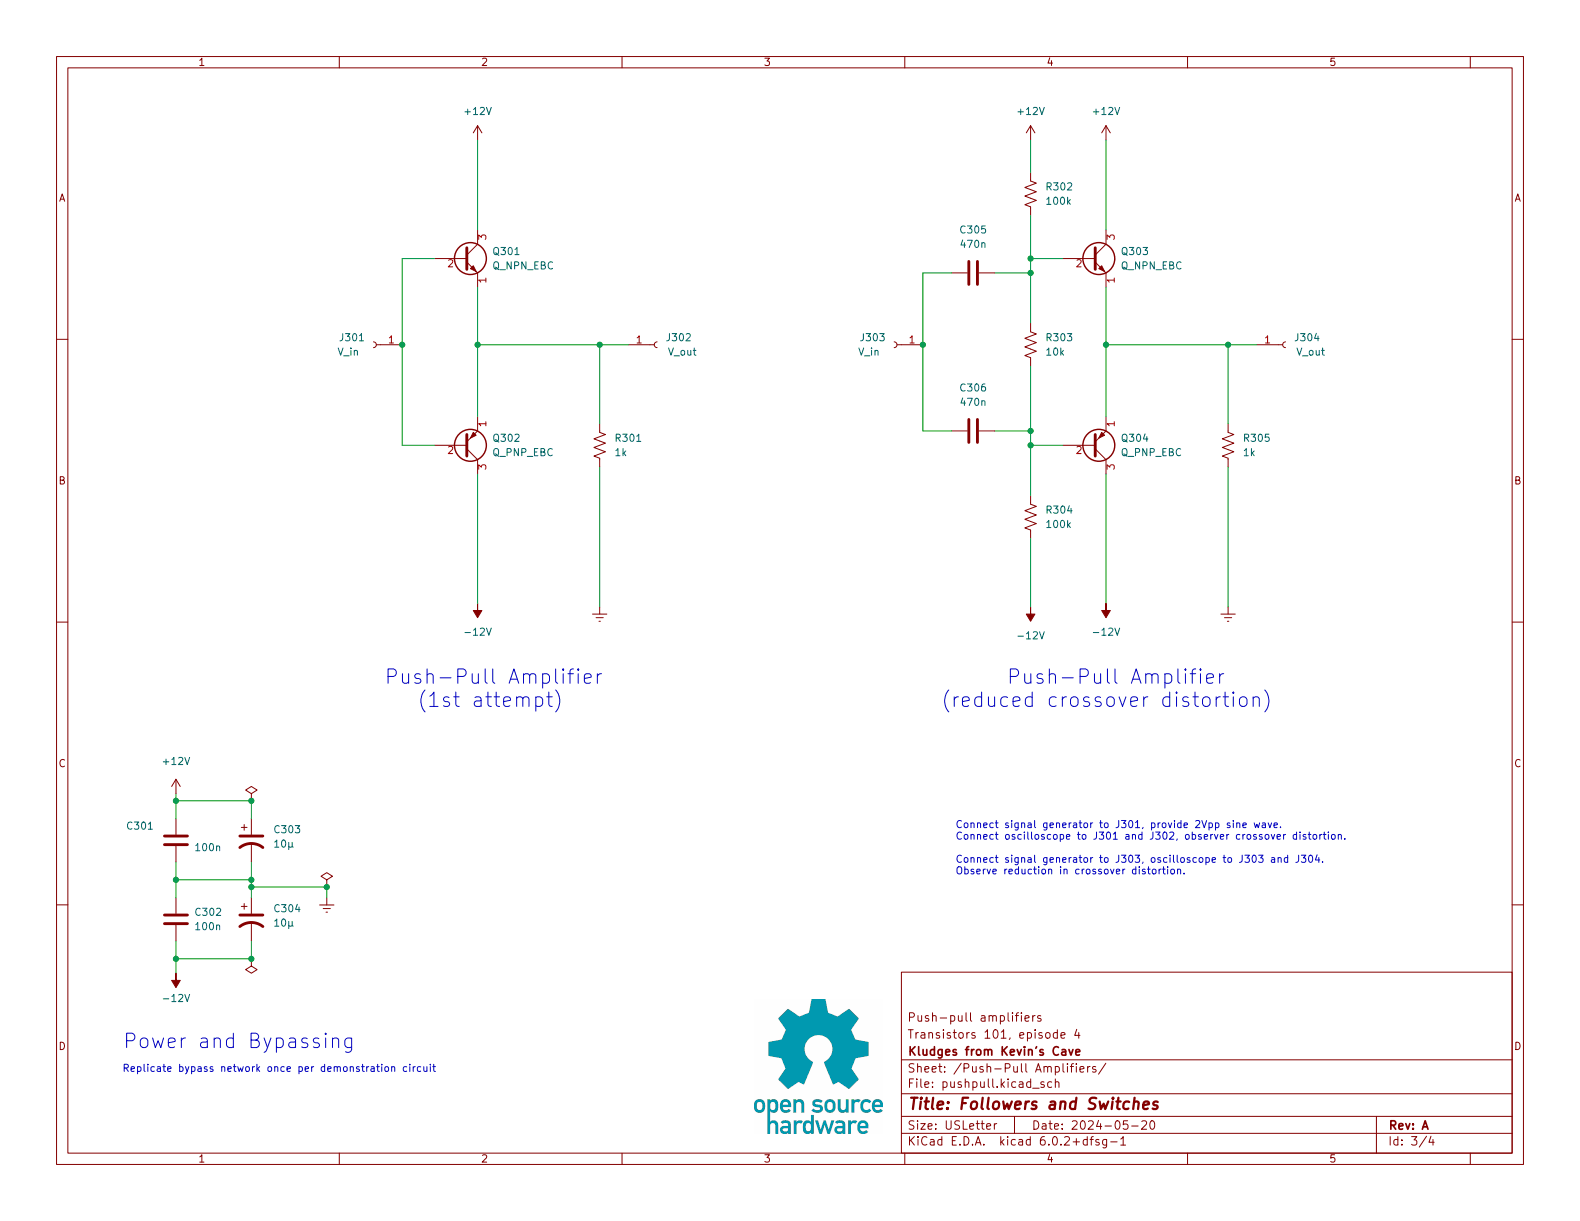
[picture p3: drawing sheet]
(kicad_sch (version 20211123) (generator eeschema)

 (paper "USLetter")

 (title_block
  (title "Followers and Switches")
  (date "2024-05-20")
  (rev "A")
  (company "Kludges from Kevin's Cave")
  (comment 1 "Transistors 101, episode 4")
  (comment 2 "Push-pull amplifiers"))

 (lib_symbols
  (symbol "Connector:Conn_01x01_Female" (pin_names (offset 1.016) hide) (in_bom yes) (on_board yes)
   (property "Reference" "J" (id 0) (at 0 2.54 0) (effects (font (size 1.27 1.27))))
   (property "Value" "Conn_01x01_Female" (id 1) (at 0 -2.54 0) (effects (font (size 1.27 1.27))))
   (property "Footprint" "" (id 2) (at 0 0 0) (effects (font (size 1.27 1.27)) hide))
   (property "Datasheet" "~" (id 3) (at 0 0 0) (effects (font (size 1.27 1.27)) hide))
   (symbol "Conn_01x01_Female_1_1"
    (polyline (pts (xy -1.27 0) (xy -0.508 0)) (stroke (width 0.1524) (type default) (color 0 0 0 0)) (fill (type none)))
    (arc (start 0 0.508) (mid -0.508 0) (end 0 -0.508) (stroke (width 0.1524) (type default) (color 0 0 0 0)) (fill (type none)))
    (pin passive line (at -5.08 0 0) (length 3.81) (name "Pin_1" (effects (font (size 1.27 1.27)))) (number "1" (effects (font (size 1.27 1.27)))))))
  (symbol "Device:C" (pin_numbers hide) (pin_names (offset 0.254)) (in_bom yes) (on_board yes)
   (property "Reference" "C" (id 0) (at 0.635 2.54 0) (effects (font (size 1.27 1.27)) (justify left)))
   (property "Value" "C" (id 1) (at 0.635 -2.54 0) (effects (font (size 1.27 1.27)) (justify left)))
   (property "Footprint" "" (id 2) (at 0.9652 -3.81 0) (effects (font (size 1.27 1.27)) hide))
   (property "Datasheet" "~" (id 3) (at 0 0 0) (effects (font (size 1.27 1.27)) hide))
   (symbol "C_0_1"
    (polyline (pts (xy -2.032 -0.762) (xy 2.032 -0.762)) (stroke (width 0.508) (type default) (color 0 0 0 0)) (fill (type none)))
    (polyline (pts (xy -2.032 0.762) (xy 2.032 0.762)) (stroke (width 0.508) (type default) (color 0 0 0 0)) (fill (type none))))
   (symbol "C_1_1"
    (pin passive line (at 0 3.81 270) (length 2.794) (name "~" (effects (font (size 1.27 1.27)))) (number "1" (effects (font (size 1.27 1.27)))))
    (pin passive line (at 0 -3.81 90) (length 2.794) (name "~" (effects (font (size 1.27 1.27)))) (number "2" (effects (font (size 1.27 1.27)))))))
  (symbol "Device:C_Polarized_US" (pin_numbers hide) (pin_names (offset 0.254) hide) (in_bom yes) (on_board yes)
   (property "Reference" "C" (id 0) (at 0.635 2.54 0) (effects (font (size 1.27 1.27)) (justify left)))
   (property "Value" "C_Polarized_US" (id 1) (at 0.635 -2.54 0) (effects (font (size 1.27 1.27)) (justify left)))
   (property "Footprint" "" (id 2) (at 0 0 0) (effects (font (size 1.27 1.27)) hide))
   (property "Datasheet" "~" (id 3) (at 0 0 0) (effects (font (size 1.27 1.27)) hide))
   (symbol "C_Polarized_US_0_1"
    (polyline (pts (xy -2.032 0.762) (xy 2.032 0.762)) (stroke (width 0.508) (type default) (color 0 0 0 0)) (fill (type none)))
    (polyline (pts (xy -1.778 2.286) (xy -0.762 2.286)) (stroke (width 0) (type default) (color 0 0 0 0)) (fill (type none)))
    (polyline (pts (xy -1.27 1.778) (xy -1.27 2.794)) (stroke (width 0) (type default) (color 0 0 0 0)) (fill (type none)))
    (arc (start 2.032 -1.27) (mid 0 -0.5572) (end -2.032 -1.27) (stroke (width 0.508) (type default) (color 0 0 0 0)) (fill (type none))))
   (symbol "C_Polarized_US_1_1"
    (pin passive line (at 0 3.81 270) (length 2.794) (name "~" (effects (font (size 1.27 1.27)))) (number "1" (effects (font (size 1.27 1.27)))))
    (pin passive line (at 0 -3.81 90) (length 3.302) (name "~" (effects (font (size 1.27 1.27)))) (number "2" (effects (font (size 1.27 1.27)))))))
  (symbol "Device:Q_NPN_EBC" (pin_names (offset 0) hide) (in_bom yes) (on_board yes)
   (property "Reference" "Q" (id 0) (at 5.08 1.27 0) (effects (font (size 1.27 1.27)) (justify left)))
   (property "Value" "Q_NPN_EBC" (id 1) (at 5.08 -1.27 0) (effects (font (size 1.27 1.27)) (justify left)))
   (property "Footprint" "" (id 2) (at 5.08 2.54 0) (effects (font (size 1.27 1.27)) hide))
   (property "Datasheet" "~" (id 3) (at 0 0 0) (effects (font (size 1.27 1.27)) hide))
   (symbol "Q_NPN_EBC_0_1"
    (polyline (pts (xy 0.635 0.635) (xy 2.54 2.54)) (stroke (width 0) (type default) (color 0 0 0 0)) (fill (type none)))
    (polyline (pts (xy 0.635 -0.635) (xy 2.54 -2.54) (xy 2.54 -2.54)) (stroke (width 0) (type default) (color 0 0 0 0)) (fill (type none)))
    (polyline (pts (xy 0.635 1.905) (xy 0.635 -1.905) (xy 0.635 -1.905)) (stroke (width 0.508) (type default) (color 0 0 0 0)) (fill (type none)))
    (polyline (pts (xy 1.27 -1.778) (xy 1.778 -1.27) (xy 2.286 -2.286) (xy 1.27 -1.778) (xy 1.27 -1.778)) (stroke (width 0) (type default) (color 0 0 0 0)) (fill (type outline)))
    (circle (center 1.27 0) (radius 2.8194) (stroke (width 0.254) (type default) (color 0 0 0 0)) (fill (type none))))
   (symbol "Q_NPN_EBC_1_1"
    (pin passive line (at 2.54 -5.08 90) (length 2.54) (name "E" (effects (font (size 1.27 1.27)))) (number "1" (effects (font (size 1.27 1.27)))))
    (pin passive line (at -5.08 0 0) (length 5.715) (name "B" (effects (font (size 1.27 1.27)))) (number "2" (effects (font (size 1.27 1.27)))))
    (pin passive line (at 2.54 5.08 270) (length 2.54) (name "C" (effects (font (size 1.27 1.27)))) (number "3" (effects (font (size 1.27 1.27)))))))
  (symbol "Device:Q_PNP_EBC" (pin_names (offset 0) hide) (in_bom yes) (on_board yes)
   (property "Reference" "Q" (id 0) (at 5.08 1.27 0) (effects (font (size 1.27 1.27)) (justify left)))
   (property "Value" "Q_PNP_EBC" (id 1) (at 5.08 -1.27 0) (effects (font (size 1.27 1.27)) (justify left)))
   (property "Footprint" "" (id 2) (at 5.08 2.54 0) (effects (font (size 1.27 1.27)) hide))
   (property "Datasheet" "~" (id 3) (at 0 0 0) (effects (font (size 1.27 1.27)) hide))
   (symbol "Q_PNP_EBC_0_1"
    (polyline (pts (xy 0.635 0.635) (xy 2.54 2.54)) (stroke (width 0) (type default) (color 0 0 0 0)) (fill (type none)))
    (polyline (pts (xy 0.635 -0.635) (xy 2.54 -2.54) (xy 2.54 -2.54)) (stroke (width 0) (type default) (color 0 0 0 0)) (fill (type none)))
    (polyline (pts (xy 0.635 1.905) (xy 0.635 -1.905) (xy 0.635 -1.905)) (stroke (width 0.508) (type default) (color 0 0 0 0)) (fill (type none)))
    (polyline (pts (xy 2.286 -1.778) (xy 1.778 -2.286) (xy 1.27 -1.27) (xy 2.286 -1.778) (xy 2.286 -1.778)) (stroke (width 0) (type default) (color 0 0 0 0)) (fill (type outline)))
    (circle (center 1.27 0) (radius 2.8194) (stroke (width 0.254) (type default) (color 0 0 0 0)) (fill (type none))))
   (symbol "Q_PNP_EBC_1_1"
    (pin passive line (at 2.54 -5.08 90) (length 2.54) (name "E" (effects (font (size 1.27 1.27)))) (number "1" (effects (font (size 1.27 1.27)))))
    (pin input line (at -5.08 0 0) (length 5.715) (name "B" (effects (font (size 1.27 1.27)))) (number "2" (effects (font (size 1.27 1.27)))))
    (pin passive line (at 2.54 5.08 270) (length 2.54) (name "C" (effects (font (size 1.27 1.27)))) (number "3" (effects (font (size 1.27 1.27)))))))
  (symbol "Device:R_US" (pin_numbers hide) (pin_names (offset 0)) (in_bom yes) (on_board yes)
   (property "Reference" "R" (id 0) (at 2.54 0 90) (effects (font (size 1.27 1.27))))
   (property "Value" "R_US" (id 1) (at -2.54 0 90) (effects (font (size 1.27 1.27))))
   (property "Footprint" "" (id 2) (at 1.016 -0.254 90) (effects (font (size 1.27 1.27)) hide))
   (property "Datasheet" "~" (id 3) (at 0 0 0) (effects (font (size 1.27 1.27)) hide))
   (symbol "R_US_0_1"
    (polyline (pts (xy 0 -2.286) (xy 0 -2.54)) (stroke (width 0) (type default) (color 0 0 0 0)) (fill (type none)))
    (polyline (pts (xy 0 2.286) (xy 0 2.54)) (stroke (width 0) (type default) (color 0 0 0 0)) (fill (type none)))
    (polyline (pts (xy 0 -0.762) (xy 1.016 -1.143) (xy 0 -1.524) (xy -1.016 -1.905) (xy 0 -2.286)) (stroke (width 0) (type default) (color 0 0 0 0)) (fill (type none)))
    (polyline (pts (xy 0 0.762) (xy 1.016 0.381) (xy 0 0) (xy -1.016 -0.381) (xy 0 -0.762)) (stroke (width 0) (type default) (color 0 0 0 0)) (fill (type none)))
    (polyline (pts (xy 0 2.286) (xy 1.016 1.905) (xy 0 1.524) (xy -1.016 1.143) (xy 0 0.762)) (stroke (width 0) (type default) (color 0 0 0 0)) (fill (type none))))
   (symbol "R_US_1_1"
    (pin passive line (at 0 3.81 270) (length 1.27) (name "~" (effects (font (size 1.27 1.27)))) (number "1" (effects (font (size 1.27 1.27)))))
    (pin passive line (at 0 -3.81 90) (length 1.27) (name "~" (effects (font (size 1.27 1.27)))) (number "2" (effects (font (size 1.27 1.27)))))))
  (symbol "power:+12V" (power) (pin_names (offset 0)) (in_bom yes) (on_board yes)
   (property "Reference" "#PWR" (id 0) (at 0 -3.81 0) (effects (font (size 1.27 1.27)) hide))
   (property "Value" "+12V" (id 1) (at 0 3.556 0) (effects (font (size 1.27 1.27))))
   (property "Footprint" "" (id 2) (at 0 0 0) (effects (font (size 1.27 1.27)) hide))
   (property "Datasheet" "" (id 3) (at 0 0 0) (effects (font (size 1.27 1.27)) hide))
   (symbol "+12V_0_1"
    (polyline (pts (xy -0.762 1.27) (xy 0 2.54)) (stroke (width 0) (type default) (color 0 0 0 0)) (fill (type none)))
    (polyline (pts (xy 0 0) (xy 0 2.54)) (stroke (width 0) (type default) (color 0 0 0 0)) (fill (type none)))
    (polyline (pts (xy 0 2.54) (xy 0.762 1.27)) (stroke (width 0) (type default) (color 0 0 0 0)) (fill (type none))))
   (symbol "+12V_1_1"
    (pin power_in line (at 0 0 90) (length 0) hide (name "+12V" (effects (font (size 1.27 1.27)))) (number "1" (effects (font (size 1.27 1.27)))))))
  (symbol "power:-12V" (power) (pin_names (offset 0)) (in_bom yes) (on_board yes)
   (property "Reference" "#PWR" (id 0) (at 0 2.54 0) (effects (font (size 1.27 1.27)) hide))
   (property "Value" "-12V" (id 1) (at 0 3.81 0) (effects (font (size 1.27 1.27))))
   (property "Footprint" "" (id 2) (at 0 0 0) (effects (font (size 1.27 1.27)) hide))
   (property "Datasheet" "" (id 3) (at 0 0 0) (effects (font (size 1.27 1.27)) hide))
   (symbol "-12V_0_0"
    (pin power_in line (at 0 0 90) (length 0) hide (name "-12V" (effects (font (size 1.27 1.27)))) (number "1" (effects (font (size 1.27 1.27))))))
   (symbol "-12V_0_1"
    (polyline (pts (xy 0 0) (xy 0 1.27) (xy 0.762 1.27) (xy 0 2.54) (xy -0.762 1.27) (xy 0 1.27)) (stroke (width 0) (type default) (color 0 0 0 0)) (fill (type outline)))))
  (symbol "power:Earth" (power) (pin_names (offset 0)) (in_bom yes) (on_board yes)
   (property "Reference" "#PWR" (id 0) (at 0 -6.35 0) (effects (font (size 1.27 1.27)) hide))
   (property "Value" "Earth" (id 1) (at 0 -3.81 0) (effects (font (size 1.27 1.27)) hide))
   (property "Footprint" "" (id 2) (at 0 0 0) (effects (font (size 1.27 1.27)) hide))
   (property "Datasheet" "~" (id 3) (at 0 0 0) (effects (font (size 1.27 1.27)) hide))
   (symbol "Earth_0_1"
    (polyline (pts (xy -0.635 -1.905) (xy 0.635 -1.905)) (stroke (width 0) (type default) (color 0 0 0 0)) (fill (type none)))
    (polyline (pts (xy -0.127 -2.54) (xy 0.127 -2.54)) (stroke (width 0) (type default) (color 0 0 0 0)) (fill (type none)))
    (polyline (pts (xy 0 -1.27) (xy 0 0)) (stroke (width 0) (type default) (color 0 0 0 0)) (fill (type none)))
    (polyline (pts (xy 1.27 -1.27) (xy -1.27 -1.27)) (stroke (width 0) (type default) (color 0 0 0 0)) (fill (type none))))
   (symbol "Earth_1_1"
    (pin power_in line (at 0 0 270) (length 0) hide (name "Earth" (effects (font (size 1.27 1.27)))) (number "1" (effects (font (size 1.27 1.27)))))))
  (symbol "power:PWR_FLAG" (power) (pin_numbers hide) (pin_names (offset 0) hide) (in_bom yes) (on_board yes)
   (property "Reference" "#FLG" (id 0) (at 0 1.905 0) (effects (font (size 1.27 1.27)) hide))
   (property "Value" "PWR_FLAG" (id 1) (at 0 3.81 0) (effects (font (size 1.27 1.27))))
   (property "Footprint" "" (id 2) (at 0 0 0) (effects (font (size 1.27 1.27)) hide))
   (property "Datasheet" "~" (id 3) (at 0 0 0) (effects (font (size 1.27 1.27)) hide))
   (symbol "PWR_FLAG_0_0"
    (pin power_out line (at 0 0 90) (length 0) (name "pwr" (effects (font (size 1.27 1.27)))) (number "1" (effects (font (size 1.27 1.27))))))
   (symbol "PWR_FLAG_0_1"
    (polyline (pts (xy 0 0) (xy 0 1.27) (xy -1.016 1.905) (xy 0 2.54) (xy 1.016 1.905) (xy 0 1.27)) (stroke (width 0) (type default) (color 0 0 0 0)) (fill (type none))))))

 (junction (at 84.455 60.96) (diameter 0) (color 0 0 0 0))
 (junction (at 182.245 76.2) (diameter 0) (color 0 0 0 0))
 (junction (at 182.245 78.74) (diameter 0) (color 0 0 0 0))
 (junction (at 31.115 169.545) (diameter 0) (color 0 0 0 0))
 (junction (at 31.115 141.605) (diameter 0) (color 0 0 0 0))
 (junction (at 44.45 169.545) (diameter 0) (color 0 0 0 0))
 (junction (at 44.45 155.575) (diameter 0) (color 0 0 0 0))
 (junction (at 163.195 60.96) (diameter 0) (color 0 0 0 0))
 (junction (at 106.045 60.96) (diameter 0) (color 0 0 0 0))
 (junction (at 71.12 60.96) (diameter 0) (color 0 0 0 0))
 (junction (at 31.115 155.575) (diameter 0) (color 0 0 0 0))
 (junction (at 57.785 156.845) (diameter 0) (color 0 0 0 0))
 (junction (at 217.17 60.96) (diameter 0) (color 0 0 0 0))
 (junction (at 44.45 141.605) (diameter 0) (color 0 0 0 0))
 (junction (at 195.58 60.96) (diameter 0) (color 0 0 0 0))
 (junction (at 182.245 48.26) (diameter 0) (color 0 0 0 0))
 (junction (at 182.245 45.72) (diameter 0) (color 0 0 0 0))
 (junction (at 44.45 156.845) (diameter 0) (color 0 0 0 0))

 (wire (pts (xy 71.12 78.74) (xy 71.12 60.96)) (stroke (width 0) (type default) (color 0 0 0 0)))
 (wire (pts (xy 106.045 82.55) (xy 106.045 107.315)) (stroke (width 0) (type default) (color 0 0 0 0)))
 (wire (pts (xy 31.115 141.605) (xy 31.115 144.78)) (stroke (width 0) (type default) (color 0 0 0 0)))
 (wire (pts (xy 57.785 156.845) (xy 44.45 156.845)) (stroke (width 0) (type default) (color 0 0 0 0)))
 (wire (pts (xy 31.115 152.4) (xy 31.115 155.575)) (stroke (width 0) (type default) (color 0 0 0 0)))
 (wire (pts (xy 168.275 76.2) (xy 163.195 76.2)) (stroke (width 0) (type default) (color 0 0 0 0)))
 (wire (pts (xy 195.58 83.82) (xy 195.58 106.68)) (stroke (width 0) (type default) (color 0 0 0 0)))
 (wire (pts (xy 187.96 78.74) (xy 182.245 78.74)) (stroke (width 0) (type default) (color 0 0 0 0)))
 (wire (pts (xy 163.195 48.26) (xy 163.195 60.96)) (stroke (width 0) (type default) (color 0 0 0 0)))
 (wire (pts (xy 168.275 48.26) (xy 163.195 48.26)) (stroke (width 0) (type default) (color 0 0 0 0)))
 (wire (pts (xy 31.115 140.335) (xy 31.115 141.605)) (stroke (width 0) (type default) (color 0 0 0 0)))
 (wire (pts (xy 44.45 152.4) (xy 44.45 155.575)) (stroke (width 0) (type default) (color 0 0 0 0)))
 (wire (pts (xy 195.58 24.765) (xy 195.58 40.64)) (stroke (width 0) (type default) (color 0 0 0 0)))
 (wire (pts (xy 44.45 141.605) (xy 31.115 141.605)) (stroke (width 0) (type default) (color 0 0 0 0)))
 (wire (pts (xy 84.455 83.82) (xy 84.455 106.68)) (stroke (width 0) (type default) (color 0 0 0 0)))
 (wire (pts (xy 106.045 74.93) (xy 106.045 60.96)) (stroke (width 0) (type default) (color 0 0 0 0)))
 (wire (pts (xy 106.045 60.96) (xy 111.125 60.96)) (stroke (width 0) (type default) (color 0 0 0 0)))
 (wire (pts (xy 182.245 24.765) (xy 182.245 30.48)) (stroke (width 0) (type default) (color 0 0 0 0)))
 (wire (pts (xy 76.835 78.74) (xy 71.12 78.74)) (stroke (width 0) (type default) (color 0 0 0 0)))
 (wire (pts (xy 163.195 76.2) (xy 163.195 60.96)) (stroke (width 0) (type default) (color 0 0 0 0)))
 (wire (pts (xy 217.17 82.55) (xy 217.17 107.315)) (stroke (width 0) (type default) (color 0 0 0 0)))
 (wire (pts (xy 84.455 24.765) (xy 84.455 40.64)) (stroke (width 0) (type default) (color 0 0 0 0)))
 (wire (pts (xy 31.115 166.37) (xy 31.115 169.545)) (stroke (width 0) (type default) (color 0 0 0 0)))
 (wire (pts (xy 182.245 48.26) (xy 182.245 57.15)) (stroke (width 0) (type default) (color 0 0 0 0)))
 (wire (pts (xy 44.45 144.78) (xy 44.45 141.605)) (stroke (width 0) (type default) (color 0 0 0 0)))
 (wire (pts (xy 71.12 60.96) (xy 71.12 45.72)) (stroke (width 0) (type default) (color 0 0 0 0)))
 (wire (pts (xy 84.455 60.96) (xy 84.455 73.66)) (stroke (width 0) (type default) (color 0 0 0 0)))
 (wire (pts (xy 195.58 60.96) (xy 195.58 73.66)) (stroke (width 0) (type default) (color 0 0 0 0)))
 (wire (pts (xy 217.17 60.96) (xy 222.25 60.96)) (stroke (width 0) (type default) (color 0 0 0 0)))
 (wire (pts (xy 44.45 155.575) (xy 44.45 156.845)) (stroke (width 0) (type default) (color 0 0 0 0)))
 (wire (pts (xy 182.245 45.72) (xy 182.245 48.26)) (stroke (width 0) (type default) (color 0 0 0 0)))
 (wire (pts (xy 84.455 50.8) (xy 84.455 60.96)) (stroke (width 0) (type default) (color 0 0 0 0)))
 (wire (pts (xy 106.045 60.96) (xy 84.455 60.96)) (stroke (width 0) (type default) (color 0 0 0 0)))
 (wire (pts (xy 182.245 78.74) (xy 182.245 87.63)) (stroke (width 0) (type default) (color 0 0 0 0)))
 (wire (pts (xy 31.115 155.575) (xy 31.115 158.75)) (stroke (width 0) (type default) (color 0 0 0 0)))
 (wire (pts (xy 217.17 74.93) (xy 217.17 60.96)) (stroke (width 0) (type default) (color 0 0 0 0)))
 (wire (pts (xy 57.785 158.75) (xy 57.785 156.845)) (stroke (width 0) (type default) (color 0 0 0 0)))
 (wire (pts (xy 182.245 38.1) (xy 182.245 45.72)) (stroke (width 0) (type default) (color 0 0 0 0)))
 (wire (pts (xy 195.58 50.8) (xy 195.58 60.96)) (stroke (width 0) (type default) (color 0 0 0 0)))
 (wire (pts (xy 31.115 169.545) (xy 44.45 169.545)) (stroke (width 0) (type default) (color 0 0 0 0)))
 (wire (pts (xy 187.96 45.72) (xy 182.245 45.72)) (stroke (width 0) (type default) (color 0 0 0 0)))
 (wire (pts (xy 31.115 169.545) (xy 31.115 172.085)) (stroke (width 0) (type default) (color 0 0 0 0)))
 (wire (pts (xy 182.245 76.2) (xy 182.245 78.74)) (stroke (width 0) (type default) (color 0 0 0 0)))
 (wire (pts (xy 182.245 95.25) (xy 182.245 107.315)) (stroke (width 0) (type default) (color 0 0 0 0)))
 (wire (pts (xy 182.245 64.77) (xy 182.245 76.2)) (stroke (width 0) (type default) (color 0 0 0 0)))
 (wire (pts (xy 44.45 156.845) (xy 44.45 158.75)) (stroke (width 0) (type default) (color 0 0 0 0)))
 (wire (pts (xy 175.895 48.26) (xy 182.245 48.26)) (stroke (width 0) (type default) (color 0 0 0 0)))
 (wire (pts (xy 44.45 166.37) (xy 44.45 169.545)) (stroke (width 0) (type default) (color 0 0 0 0)))
 (wire (pts (xy 31.115 155.575) (xy 44.45 155.575)) (stroke (width 0) (type default) (color 0 0 0 0)))
 (wire (pts (xy 71.12 45.72) (xy 76.835 45.72)) (stroke (width 0) (type default) (color 0 0 0 0)))
 (wire (pts (xy 217.17 60.96) (xy 195.58 60.96)) (stroke (width 0) (type default) (color 0 0 0 0)))
 (wire (pts (xy 175.895 76.2) (xy 182.245 76.2)) (stroke (width 0) (type default) (color 0 0 0 0)))

 (image (at 144.78 188.595) (scale 0.351999)
  (data))

 (text "      Push-Pull Amplifier\n(reduced crossover distortion)" (at 166.37 125.73 0) (effects (font (size 2.54 2.54)) (justify left bottom)))
 (text "Power and Bypassing" (at 62.865 186.055 180) (effects (font (size 2.54 2.54)) (justify right bottom)))
 (text "Replicate bypass network once per demonstration circuit" (at 21.59 189.865 0) (effects (font (size 1.27 1.27)) (justify left bottom)))
 (text "Push-Pull Amplifier\n   (1st attempt)" (at 67.945 125.73 0) (effects (font (size 2.54 2.54)) (justify left bottom)))
 (text "Connect signal generator to J301, provide 2Vpp sine wave.\nConnect oscilloscope to J301 and J302, observer crossover distortion.\n\nConnect signal generator to J303, oscilloscope to J303 and J304.\nObserve reduction in crossover distortion." (at 168.91 154.94 0) (effects (font (size 1.27 1.27)) (justify left bottom)))

 (symbol (lib_id "power:PWR_FLAG") (at 57.785 156.845 0) (unit 1) (in_bom yes) (on_board yes) (fields_autoplaced)
  (property "Reference" "#FLG0303" (id 0) (at 57.785 154.94 0) (effects (font (size 1.27 1.27)) hide))
  (property "Value" "PWR_FLAG" (id 1) (at 57.785 151.765 0) (effects (font (size 1.27 1.27)) hide))
  (property "Footprint" "" (id 2) (at 57.785 156.845 0) (effects (font (size 1.27 1.27)) hide))
  (property "Datasheet" "~" (id 3) (at 57.785 156.845 0) (effects (font (size 1.27 1.27)) hide)) (pin "1"))

 (symbol (lib_id "Device:R_US") (at 217.17 78.74 0) (unit 1) (in_bom yes) (on_board yes) (fields_autoplaced)
  (property "Reference" "R305" (id 0) (at 219.71 77.4699 0) (effects (font (size 1.27 1.27)) (justify left)))
  (property "Value" "1k" (id 1) (at 219.71 80.0099 0) (effects (font (size 1.27 1.27)) (justify left)))
  (property "Footprint" "" (id 2) (at 218.186 78.994 90) (effects (font (size 1.27 1.27)) hide))
  (property "Datasheet" "~" (id 3) (at 217.17 78.74 0) (effects (font (size 1.27 1.27)) hide)) (pin "1") (pin "2"))

 (symbol (lib_id "power:Earth") (at 106.045 107.315 0) (unit 1) (in_bom yes) (on_board yes) (fields_autoplaced)
  (property "Reference" "#PWR0306" (id 0) (at 106.045 113.665 0) (effects (font (size 1.27 1.27)) hide))
  (property "Value" "Earth" (id 1) (at 106.045 111.125 0) (effects (font (size 1.27 1.27)) hide))
  (property "Footprint" "" (id 2) (at 106.045 107.315 0) (effects (font (size 1.27 1.27)) hide))
  (property "Datasheet" "~" (id 3) (at 106.045 107.315 0) (effects (font (size 1.27 1.27)) hide)) (pin "1"))

 (symbol (lib_id "Device:C") (at 31.115 162.56 0) (unit 1) (in_bom yes) (on_board yes) (fields_autoplaced)
  (property "Reference" "C302" (id 0) (at 34.29 161.2899 0) (effects (font (size 1.27 1.27)) (justify left)))
  (property "Value" "100n" (id 1) (at 34.29 163.8299 0) (effects (font (size 1.27 1.27)) (justify left)))
  (property "Footprint" "" (id 2) (at 32.0802 166.37 0) (effects (font (size 1.27 1.27)) hide))
  (property "Datasheet" "~" (id 3) (at 31.115 162.56 0) (effects (font (size 1.27 1.27)) hide)) (pin "1") (pin "2"))

 (symbol (lib_id "Device:R_US") (at 106.045 78.74 0) (unit 1) (in_bom yes) (on_board yes) (fields_autoplaced)
  (property "Reference" "R301" (id 0) (at 108.585 77.4699 0) (effects (font (size 1.27 1.27)) (justify left)))
  (property "Value" "1k" (id 1) (at 108.585 80.0099 0) (effects (font (size 1.27 1.27)) (justify left)))
  (property "Footprint" "" (id 2) (at 107.061 78.994 90) (effects (font (size 1.27 1.27)) hide))
  (property "Datasheet" "~" (id 3) (at 106.045 78.74 0) (effects (font (size 1.27 1.27)) hide)) (pin "1") (pin "2"))

 (symbol (lib_id "power:+12V") (at 195.58 24.765 0) (unit 1) (in_bom yes) (on_board yes) (fields_autoplaced)
  (property "Reference" "#PWR0309" (id 0) (at 195.58 28.575 0) (effects (font (size 1.27 1.27)) hide))
  (property "Value" "+12V" (id 1) (at 195.58 19.685 0))
  (property "Footprint" "" (id 2) (at 195.58 24.765 0) (effects (font (size 1.27 1.27)) hide))
  (property "Datasheet" "" (id 3) (at 195.58 24.765 0) (effects (font (size 1.27 1.27)) hide)) (pin "1"))

 (symbol (lib_id "power:-12V") (at 31.115 172.085 0) (mirror x) (unit 1) (in_bom yes) (on_board yes) (fields_autoplaced)
  (property "Reference" "#PWR0302" (id 0) (at 31.115 174.625 0) (effects (font (size 1.27 1.27)) hide))
  (property "Value" "-12V" (id 1) (at 31.115 176.53 0))
  (property "Footprint" "" (id 2) (at 31.115 172.085 0) (effects (font (size 1.27 1.27)) hide))
  (property "Datasheet" "" (id 3) (at 31.115 172.085 0) (effects (font (size 1.27 1.27)) hide)) (pin "1"))

 (symbol (lib_id "Device:Q_PNP_EBC") (at 193.04 78.74 0) (mirror x) (unit 1) (in_bom yes) (on_board yes) (fields_autoplaced)
  (property "Reference" "Q304" (id 0) (at 198.12 77.4699 0) (effects (font (size 1.27 1.27)) (justify left)))
  (property "Value" "Q_PNP_EBC" (id 1) (at 198.12 80.0099 0) (effects (font (size 1.27 1.27)) (justify left)))
  (property "Footprint" "" (id 2) (at 198.12 81.28 0) (effects (font (size 1.27 1.27)) hide))
  (property "Datasheet" "~" (id 3) (at 193.04 78.74 0) (effects (font (size 1.27 1.27)) hide)) (pin "1") (pin "2") (pin "3"))

 (symbol (lib_id "Device:C_Polarized_US") (at 44.45 162.56 0) (unit 1) (in_bom yes) (on_board yes) (fields_autoplaced)
  (property "Reference" "C304" (id 0) (at 48.26 160.6549 0) (effects (font (size 1.27 1.27)) (justify left)))
  (property "Value" "10µ" (id 1) (at 48.26 163.1949 0) (effects (font (size 1.27 1.27)) (justify left)))
  (property "Footprint" "" (id 2) (at 44.45 162.56 0) (effects (font (size 1.27 1.27)) hide))
  (property "Datasheet" "~" (id 3) (at 44.45 162.56 0) (effects (font (size 1.27 1.27)) hide)) (pin "1") (pin "2"))

 (symbol (lib_id "Device:C") (at 172.085 76.2 90) (unit 1) (in_bom yes) (on_board yes) (fields_autoplaced)
  (property "Reference" "C306" (id 0) (at 172.085 68.58 90))
  (property "Value" "470n" (id 1) (at 172.085 71.12 90))
  (property "Footprint" "" (id 2) (at 175.895 75.2348 0) (effects (font (size 1.27 1.27)) hide))
  (property "Datasheet" "~" (id 3) (at 172.085 76.2 0) (effects (font (size 1.27 1.27)) hide)) (pin "1") (pin "2"))

 (symbol (lib_id "power:Earth") (at 217.17 107.315 0) (unit 1) (in_bom yes) (on_board yes) (fields_autoplaced)
  (property "Reference" "#PWR0311" (id 0) (at 217.17 113.665 0) (effects (font (size 1.27 1.27)) hide))
  (property "Value" "Earth" (id 1) (at 217.17 111.125 0) (effects (font (size 1.27 1.27)) hide))
  (property "Footprint" "" (id 2) (at 217.17 107.315 0) (effects (font (size 1.27 1.27)) hide))
  (property "Datasheet" "~" (id 3) (at 217.17 107.315 0) (effects (font (size 1.27 1.27)) hide)) (pin "1"))

 (symbol (lib_id "Device:R_US") (at 182.245 60.96 0) (unit 1) (in_bom yes) (on_board yes) (fields_autoplaced)
  (property "Reference" "R303" (id 0) (at 184.785 59.6899 0) (effects (font (size 1.27 1.27)) (justify left)))
  (property "Value" "10k" (id 1) (at 184.785 62.2299 0) (effects (font (size 1.27 1.27)) (justify left)))
  (property "Footprint" "" (id 2) (at 183.261 61.214 90) (effects (font (size 1.27 1.27)) hide))
  (property "Datasheet" "~" (id 3) (at 182.245 60.96 0) (effects (font (size 1.27 1.27)) hide)) (pin "1") (pin "2"))

 (symbol (lib_id "Device:Q_NPN_EBC") (at 81.915 45.72 0) (unit 1) (in_bom yes) (on_board yes) (fields_autoplaced)
  (property "Reference" "Q301" (id 0) (at 86.995 44.4499 0) (effects (font (size 1.27 1.27)) (justify left)))
  (property "Value" "Q_NPN_EBC" (id 1) (at 86.995 46.9899 0) (effects (font (size 1.27 1.27)) (justify left)))
  (property "Footprint" "" (id 2) (at 86.995 43.18 0) (effects (font (size 1.27 1.27)) hide))
  (property "Datasheet" "~" (id 3) (at 81.915 45.72 0) (effects (font (size 1.27 1.27)) hide)) (pin "1") (pin "2") (pin "3"))

 (symbol (lib_id "power:Earth") (at 57.785 158.75 0) (unit 1) (in_bom yes) (on_board yes) (fields_autoplaced)
  (property "Reference" "#PWR0303" (id 0) (at 57.785 165.1 0) (effects (font (size 1.27 1.27)) hide))
  (property "Value" "Earth" (id 1) (at 57.785 162.56 0) (effects (font (size 1.27 1.27)) hide))
  (property "Footprint" "" (id 2) (at 57.785 158.75 0) (effects (font (size 1.27 1.27)) hide))
  (property "Datasheet" "~" (id 3) (at 57.785 158.75 0) (effects (font (size 1.27 1.27)) hide)) (pin "1"))

 (symbol (lib_id "Connector:Conn_01x01_Female") (at 66.04 60.96 0) (mirror y) (unit 1) (in_bom yes) (on_board yes)
  (property "Reference" "J301" (id 0) (at 62.23 59.69 0))
  (property "Value" "V_in" (id 1) (at 61.595 62.23 0))
  (property "Footprint" "" (id 2) (at 66.04 60.96 0) (effects (font (size 1.27 1.27)) hide))
  (property "Datasheet" "~" (id 3) (at 66.04 60.96 0) (effects (font (size 1.27 1.27)) hide)) (pin "1"))

 (symbol (lib_id "Device:C_Polarized_US") (at 44.45 148.59 0) (unit 1) (in_bom yes) (on_board yes) (fields_autoplaced)
  (property "Reference" "C303" (id 0) (at 48.26 146.6849 0) (effects (font (size 1.27 1.27)) (justify left)))
  (property "Value" "10µ" (id 1) (at 48.26 149.2249 0) (effects (font (size 1.27 1.27)) (justify left)))
  (property "Footprint" "" (id 2) (at 44.45 148.59 0) (effects (font (size 1.27 1.27)) hide))
  (property "Datasheet" "~" (id 3) (at 44.45 148.59 0) (effects (font (size 1.27 1.27)) hide)) (pin "1") (pin "2"))

 (symbol (lib_id "power:+12V") (at 182.245 24.765 0) (unit 1) (in_bom yes) (on_board yes) (fields_autoplaced)
  (property "Reference" "#PWR0307" (id 0) (at 182.245 28.575 0) (effects (font (size 1.27 1.27)) hide))
  (property "Value" "+12V" (id 1) (at 182.245 19.685 0))
  (property "Footprint" "" (id 2) (at 182.245 24.765 0) (effects (font (size 1.27 1.27)) hide))
  (property "Datasheet" "" (id 3) (at 182.245 24.765 0) (effects (font (size 1.27 1.27)) hide)) (pin "1"))

 (symbol (lib_id "power:+12V") (at 84.455 24.765 0) (unit 1) (in_bom yes) (on_board yes) (fields_autoplaced)
  (property "Reference" "#PWR0304" (id 0) (at 84.455 28.575 0) (effects (font (size 1.27 1.27)) hide))
  (property "Value" "+12V" (id 1) (at 84.455 19.685 0))
  (property "Footprint" "" (id 2) (at 84.455 24.765 0) (effects (font (size 1.27 1.27)) hide))
  (property "Datasheet" "" (id 3) (at 84.455 24.765 0) (effects (font (size 1.27 1.27)) hide)) (pin "1"))

 (symbol (lib_id "power:-12V") (at 182.245 107.315 0) (mirror x) (unit 1) (in_bom yes) (on_board yes) (fields_autoplaced)
  (property "Reference" "#PWR0308" (id 0) (at 182.245 109.855 0) (effects (font (size 1.27 1.27)) hide))
  (property "Value" "-12V" (id 1) (at 182.245 112.395 0))
  (property "Footprint" "" (id 2) (at 182.245 107.315 0) (effects (font (size 1.27 1.27)) hide))
  (property "Datasheet" "" (id 3) (at 182.245 107.315 0) (effects (font (size 1.27 1.27)) hide)) (pin "1"))

 (symbol (lib_id "Device:Q_NPN_EBC") (at 193.04 45.72 0) (unit 1) (in_bom yes) (on_board yes) (fields_autoplaced)
  (property "Reference" "Q303" (id 0) (at 198.12 44.4499 0) (effects (font (size 1.27 1.27)) (justify left)))
  (property "Value" "Q_NPN_EBC" (id 1) (at 198.12 46.9899 0) (effects (font (size 1.27 1.27)) (justify left)))
  (property "Footprint" "" (id 2) (at 198.12 43.18 0) (effects (font (size 1.27 1.27)) hide))
  (property "Datasheet" "~" (id 3) (at 193.04 45.72 0) (effects (font (size 1.27 1.27)) hide)) (pin "1") (pin "2") (pin "3"))

 (symbol (lib_id "Connector:Conn_01x01_Female") (at 158.115 60.96 0) (mirror y) (unit 1) (in_bom yes) (on_board yes)
  (property "Reference" "J303" (id 0) (at 154.305 59.69 0))
  (property "Value" "V_in" (id 1) (at 153.67 62.23 0))
  (property "Footprint" "" (id 2) (at 158.115 60.96 0) (effects (font (size 1.27 1.27)) hide))
  (property "Datasheet" "~" (id 3) (at 158.115 60.96 0) (effects (font (size 1.27 1.27)) hide)) (pin "1"))

 (symbol (lib_id "power:PWR_FLAG") (at 44.45 141.605 0) (unit 1) (in_bom yes) (on_board yes) (fields_autoplaced)
  (property "Reference" "#FLG0301" (id 0) (at 44.45 139.7 0) (effects (font (size 1.27 1.27)) hide))
  (property "Value" "PWR_FLAG" (id 1) (at 44.45 136.525 0) (effects (font (size 1.27 1.27)) hide))
  (property "Footprint" "" (id 2) (at 44.45 141.605 0) (effects (font (size 1.27 1.27)) hide))
  (property "Datasheet" "~" (id 3) (at 44.45 141.605 0) (effects (font (size 1.27 1.27)) hide)) (pin "1"))

 (symbol (lib_id "Device:Q_PNP_EBC") (at 81.915 78.74 0) (mirror x) (unit 1) (in_bom yes) (on_board yes) (fields_autoplaced)
  (property "Reference" "Q302" (id 0) (at 86.995 77.4699 0) (effects (font (size 1.27 1.27)) (justify left)))
  (property "Value" "Q_PNP_EBC" (id 1) (at 86.995 80.0099 0) (effects (font (size 1.27 1.27)) (justify left)))
  (property "Footprint" "" (id 2) (at 86.995 81.28 0) (effects (font (size 1.27 1.27)) hide))
  (property "Datasheet" "~" (id 3) (at 81.915 78.74 0) (effects (font (size 1.27 1.27)) hide)) (pin "1") (pin "2") (pin "3"))

 (symbol (lib_id "power:-12V") (at 195.58 106.68 0) (mirror x) (unit 1) (in_bom yes) (on_board yes) (fields_autoplaced)
  (property "Reference" "#PWR0310" (id 0) (at 195.58 109.22 0) (effects (font (size 1.27 1.27)) hide))
  (property "Value" "-12V" (id 1) (at 195.58 111.76 0))
  (property "Footprint" "" (id 2) (at 195.58 106.68 0) (effects (font (size 1.27 1.27)) hide))
  (property "Datasheet" "" (id 3) (at 195.58 106.68 0) (effects (font (size 1.27 1.27)) hide)) (pin "1"))

 (symbol (lib_id "power:-12V") (at 84.455 106.68 0) (mirror x) (unit 1) (in_bom yes) (on_board yes) (fields_autoplaced)
  (property "Reference" "#PWR0305" (id 0) (at 84.455 109.22 0) (effects (font (size 1.27 1.27)) hide))
  (property "Value" "-12V" (id 1) (at 84.455 111.76 0))
  (property "Footprint" "" (id 2) (at 84.455 106.68 0) (effects (font (size 1.27 1.27)) hide))
  (property "Datasheet" "" (id 3) (at 84.455 106.68 0) (effects (font (size 1.27 1.27)) hide)) (pin "1"))

 (symbol (lib_id "Connector:Conn_01x01_Female") (at 116.205 60.96 0) (unit 1) (in_bom yes) (on_board yes)
  (property "Reference" "J302" (id 0) (at 120.015 59.69 0))
  (property "Value" "V_out" (id 1) (at 120.65 62.23 0))
  (property "Footprint" "" (id 2) (at 116.205 60.96 0) (effects (font (size 1.27 1.27)) hide))
  (property "Datasheet" "~" (id 3) (at 116.205 60.96 0) (effects (font (size 1.27 1.27)) hide)) (pin "1"))

 (symbol (lib_id "Device:R_US") (at 182.245 91.44 0) (unit 1) (in_bom yes) (on_board yes) (fields_autoplaced)
  (property "Reference" "R304" (id 0) (at 184.785 90.1699 0) (effects (font (size 1.27 1.27)) (justify left)))
  (property "Value" "100k" (id 1) (at 184.785 92.7099 0) (effects (font (size 1.27 1.27)) (justify left)))
  (property "Footprint" "" (id 2) (at 183.261 91.694 90) (effects (font (size 1.27 1.27)) hide))
  (property "Datasheet" "~" (id 3) (at 182.245 91.44 0) (effects (font (size 1.27 1.27)) hide)) (pin "1") (pin "2"))

 (symbol (lib_id "Device:C") (at 172.085 48.26 90) (unit 1) (in_bom yes) (on_board yes) (fields_autoplaced)
  (property "Reference" "C305" (id 0) (at 172.085 40.64 90))
  (property "Value" "470n" (id 1) (at 172.085 43.18 90))
  (property "Footprint" "" (id 2) (at 175.895 47.2948 0) (effects (font (size 1.27 1.27)) hide))
  (property "Datasheet" "~" (id 3) (at 172.085 48.26 0) (effects (font (size 1.27 1.27)) hide)) (pin "1") (pin "2"))

 (symbol (lib_id "Connector:Conn_01x01_Female") (at 227.33 60.96 0) (unit 1) (in_bom yes) (on_board yes)
  (property "Reference" "J304" (id 0) (at 231.14 59.69 0))
  (property "Value" "V_out" (id 1) (at 231.775 62.23 0))
  (property "Footprint" "" (id 2) (at 227.33 60.96 0) (effects (font (size 1.27 1.27)) hide))
  (property "Datasheet" "~" (id 3) (at 227.33 60.96 0) (effects (font (size 1.27 1.27)) hide)) (pin "1"))

 (symbol (lib_id "Device:C") (at 31.115 148.59 0) (unit 1) (in_bom yes) (on_board yes)
  (property "Reference" "C301" (id 0) (at 22.225 146.05 0) (effects (font (size 1.27 1.27)) (justify left)))
  (property "Value" "100n" (id 1) (at 34.29 149.8599 0) (effects (font (size 1.27 1.27)) (justify left)))
  (property "Footprint" "" (id 2) (at 32.0802 152.4 0) (effects (font (size 1.27 1.27)) hide))
  (property "Datasheet" "~" (id 3) (at 31.115 148.59 0) (effects (font (size 1.27 1.27)) hide)) (pin "1") (pin "2"))

 (symbol (lib_id "power:+12V") (at 31.115 140.335 0) (unit 1) (in_bom yes) (on_board yes) (fields_autoplaced)
  (property "Reference" "#PWR0301" (id 0) (at 31.115 144.145 0) (effects (font (size 1.27 1.27)) hide))
  (property "Value" "+12V" (id 1) (at 31.115 134.62 0))
  (property "Footprint" "" (id 2) (at 31.115 140.335 0) (effects (font (size 1.27 1.27)) hide))
  (property "Datasheet" "" (id 3) (at 31.115 140.335 0) (effects (font (size 1.27 1.27)) hide)) (pin "1"))

 (symbol (lib_id "power:PWR_FLAG") (at 44.45 169.545 0) (mirror x) (unit 1) (in_bom yes) (on_board yes) (fields_autoplaced)
  (property "Reference" "#FLG0302" (id 0) (at 44.45 171.45 0) (effects (font (size 1.27 1.27)) hide))
  (property "Value" "PWR_FLAG" (id 1) (at 44.45 174.625 0) (effects (font (size 1.27 1.27)) hide))
  (property "Footprint" "" (id 2) (at 44.45 169.545 0) (effects (font (size 1.27 1.27)) hide))
  (property "Datasheet" "~" (id 3) (at 44.45 169.545 0) (effects (font (size 1.27 1.27)) hide)) (pin "1"))

 (symbol (lib_id "Device:R_US") (at 182.245 34.29 0) (unit 1) (in_bom yes) (on_board yes) (fields_autoplaced)
  (property "Reference" "R302" (id 0) (at 184.785 33.0199 0) (effects (font (size 1.27 1.27)) (justify left)))
  (property "Value" "100k" (id 1) (at 184.785 35.5599 0) (effects (font (size 1.27 1.27)) (justify left)))
  (property "Footprint" "" (id 2) (at 183.261 34.544 90) (effects (font (size 1.27 1.27)) hide))
  (property "Datasheet" "~" (id 3) (at 182.245 34.29 0) (effects (font (size 1.27 1.27)) hide)) (pin "1") (pin "2")))
